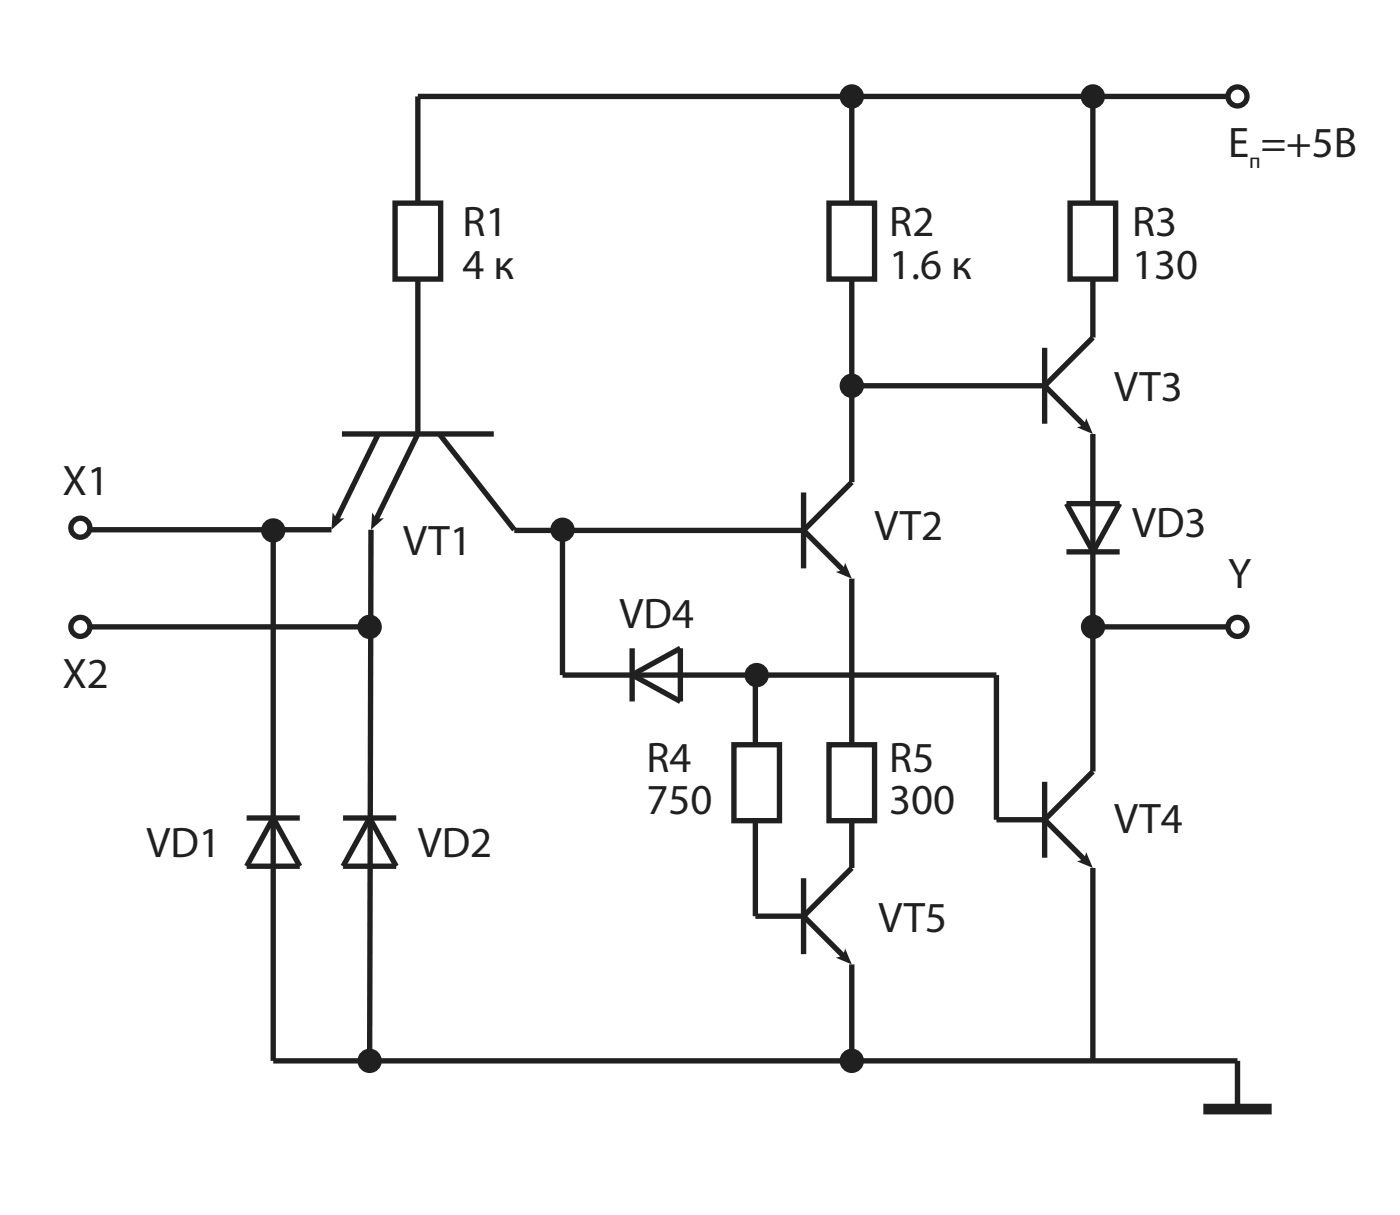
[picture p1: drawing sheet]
<svg xmlns="http://www.w3.org/2000/svg" width="92mm" height="80mm" viewBox="0 0 92 80" stroke-linecap="round" stroke-linejoin="round" font-family="sans-serif">
<!-- layer: Layer 1 -->
<path d="M56.1 6.4v25.4M72 6.4v15.8M81.5 6.4h-54v22.2M22.5 28.6h10M72 41.3h9.5" fill="none" stroke="#231f20" stroke-width=".35"/>
<g fill="#fff" stroke="#231f20" stroke-width=".35">
<path d="M26 13.4h3v5h-3z"/>
<path d="M54.6 13.4h3v5h-3z"/>
<path d="M70.5 13.4h3v5h-3z"/>
</g>
<path d="M27.5 28.6l-2.7 5.6M28.9 28.6l5 6.3M68.8 22.9v5" fill="none" stroke="#231f20" stroke-width=".35"/>
<path d="M24.5 33.7l.3 .5 .5-.1-.9 .8z" fill="#231f20"/>
<path d="M24.9 28.6l-2.7 5.6" fill="none" stroke="#231f20" stroke-width=".35"/>
<path d="M21.9 33.7l.3 .5 .5-.1-.9 .8z" fill="#231f20"/>
<path d="M5.3 34.9h16.5M18 34.9v35M52.9 32.4v5M56.1 31.8l-3.2 3.1 2.7 2.7M5.3 41.3h19" fill="none" stroke="#231f20" stroke-width=".35"/>
<path d="M55 37.7l.5-.2 .2-.4 .4 1z" fill="#231f20"/>
<path d="M33.9 34.9h19M37 34.9v9.6h19.1v-6.4M41.6 44.4l3.2-1.7v3.5zM41.6 42.7v3.5" fill="none" stroke="#231f20" stroke-width=".35"/>
<circle cx="18" cy="34.9" r=".62" fill="#231f20"/>
<circle cx="18" cy="34.9" r=".62" fill="none" stroke="#231f20" stroke-width=".35"/>
<circle cx="37" cy="34.9" r=".62" fill="#231f20"/>
<circle cx="37" cy="34.9" r=".62" fill="none" stroke="#231f20" stroke-width=".35"/>
<circle cx="81.5" cy="41.3" r=".62" fill="#fff"/>
<circle cx="81.5" cy="41.3" r=".62" fill="none" stroke="#231f20" stroke-width=".35"/>
<circle cx="5.3" cy="41.3" r=".62" fill="#fff"/>
<circle cx="5.3" cy="41.3" r=".62" fill="none" stroke="#231f20" stroke-width=".35"/>
<circle cx="81.5" cy="6.4" r=".62" fill="#fff"/>
<circle cx="81.5" cy="6.4" r=".62" fill="none" stroke="#231f20" stroke-width=".35"/>
<circle cx="5.3" cy="34.7" r=".62" fill="#fff"/>
<circle cx="5.3" cy="34.7" r=".62" fill="none" stroke="#231f20" stroke-width=".35"/>
<circle cx="72" cy="41.3" r=".62" fill="#231f20"/>
<circle cx="72" cy="41.3" r=".62" fill="none" stroke="#231f20" stroke-width=".35"/>
<circle cx="49.8" cy="44.5" r=".62" fill="#231f20"/>
<circle cx="49.8" cy="44.5" r=".62" fill="none" stroke="#231f20" stroke-width=".35"/>
<circle cx="24.3" cy="41.3" r=".62" fill="#231f20"/>
<circle cx="24.3" cy="41.3" r=".62" fill="none" stroke="#231f20" stroke-width=".35"/>
<circle cx="24.3" cy="69.9" r=".62" fill="#231f20"/>
<circle cx="24.3" cy="69.9" r=".62" fill="none" stroke="#231f20" stroke-width=".35"/>
<circle cx="56.1" cy="69.9" r=".62" fill="#231f20"/>
<circle cx="56.1" cy="69.9" r=".62" fill="none" stroke="#231f20" stroke-width=".35"/>
<circle cx="56.1" cy="6.4" r=".62" fill="#231f20"/>
<circle cx="56.1" cy="6.4" r=".62" fill="none" stroke="#231f20" stroke-width=".35"/>
<circle cx="72" cy="6.4" r=".62" fill="#231f20"/>
<circle cx="72" cy="6.4" r=".62" fill="none" stroke="#231f20" stroke-width=".35"/>
<circle cx="56.1" cy="25.4" r=".62" fill="#231f20"/>
<g fill="none" stroke="#231f20" stroke-width=".35">
<path d="M24.4 34.9l-.1 35M56.1 25.4h12.7M68.8 25.4l2.6 2.6M72 22.2l-3.2 3.2"/>
<circle cx="56.1" cy="25.4" r=".62"/>
</g>
<path d="M70.9 28.1l.5-.1 .1-.5 .5 1.1z" fill="#231f20"/>
<path d="M65.6 54h3.2M68.8 51.5v5M68.8 54l2.6 2.6M72 50.8l-3.2 3.2" fill="none" stroke="#231f20" stroke-width=".35"/>
<path d="M70.9 56.7l.5-.1 .1-.5 .5 1.1z" fill="#231f20"/>
<path d="M52.9 57.8v5M56.1 57.2l-3.2 3.1M49.7 60.3h3.2M52.9 60.3l2.7 2.7" fill="none" stroke="#231f20" stroke-width=".35"/>
<path d="M55 63.1l.5-.2 .2-.4 .4 1z" fill="#231f20"/>
<path d="M70.2 36.3h3.5M70.2 33.2h3.5l-1.7 3.1zM72 28.6v12.7M49.7 44.5v15.8M56.1 44.5v12.7" fill="none" stroke="#231f20" stroke-width=".35"/>
<g fill="#fff" stroke="#231f20" stroke-width=".35">
<path d="M54.6 49h3v5h-3z"/>
<path d="M48.3 49h3v5h-3z"/>
</g>
<path d="M16.2 53.9h3.5M18 53.9l1.7 3.1h-3.5zM22.6 53.9h3.5M24.3 53.9l1.8 3.1h-3.5zM56.1 44.5h9.5v9.5M72 41.3v9.5M72 57.2v12.7M18 69.9h63.5v3.1M56.1 63.5v6.4" fill="none" stroke="#231f20" stroke-width=".35"/>
<path d="M79.2 73h4.5" fill="none" stroke="#231f20" stroke-width=".71" stroke-linecap="butt"/>
<g font-size="2.8" fill="#231f20">
<text x="80.9" y="10.3">E =+5В</text>
<text x="30.5" y="15.5">R1</text>
<text x="58.6" y="15.5">R2</text>
<text x="74.6" y="15.5">R3</text>
<text x="30.5" y="18.3">4 к</text>
<text x="58.6" y="18.3">1.6 к</text>
<text x="74.6" y="18.3">130</text>
<text x="73.4" y="26.4">VT3</text>
<text x="4.1" y="32.6">X1</text>
<text x="57.6" y="35.5">VT2</text>
<text x="74.6" y="35.4">VD3</text>
<text x="26.5" y="36.5">VT1</text>
<text x="40.8" y="41.4">VD4</text>
<text x="80.9" y="38.7">Y</text>
<text x="4.1" y="45.3">X2</text>
<text x="42.6" y="50.8">R4</text>
<text x="42.6" y="53.6">750</text>
<text x="58.6" y="50.8">R5</text>
<text x="58.6" y="53.6">300</text>
<text x="9.6" y="56.4">VD1</text>
<text x="27.5" y="56.4">VD2</text>
<text x="73.4" y="54.9">VT4</text>
<text x="57.9" y="61.4">VT5</text>
</g>
<text font-size="1.4" fill="#231f20" x="82.3" y="11.1">п</text>
</svg>
